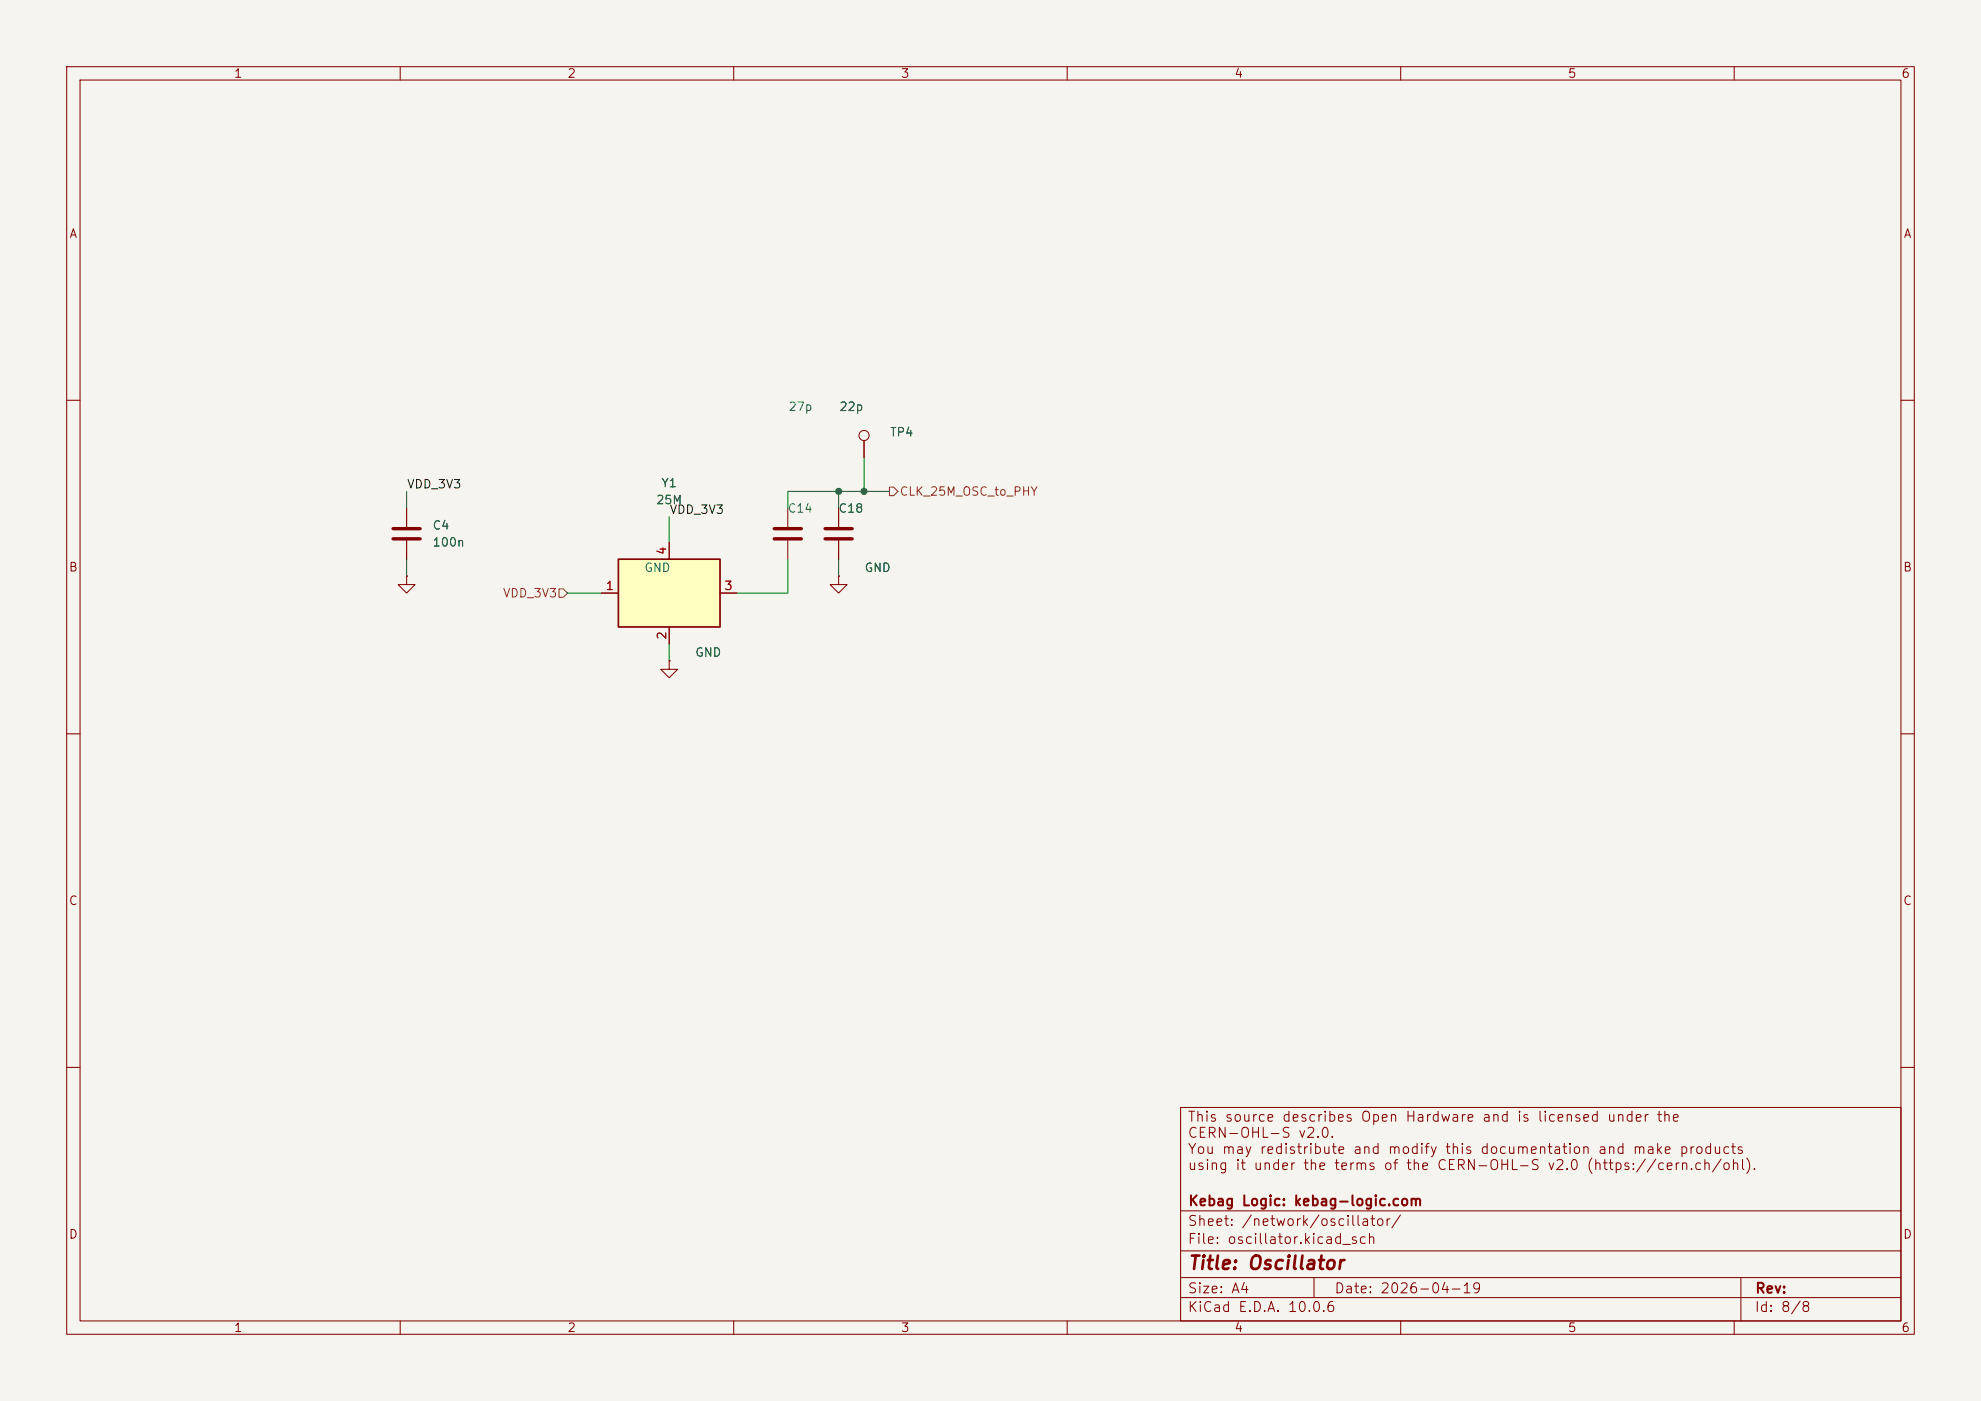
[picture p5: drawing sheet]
(kicad_sch
 (version 20260306)
 (generator "eeschema")
 (generator_version "10.0")
 (paper "A4")
 (title_block
  (title "Oscillator")
  (date "2026-04-19")
  (company "Kebag Logic: kebag-logic.com")
  (comment 3 "This source describes Open Hardware and is licensed under the\nCERN-OHL-S v2.0.\nYou may redistribute and modify this documentation and make products\nusing it under the terms of the CERN-OHL-S v2.0 (https://cern.ch/ohl)."))
 (lib_symbols
  (symbol "KL_C:C_100n_35V_10pct_X7R_0402"
   (pin_numbers (hide yes))
   (pin_names
    (offset 0.254)) (exclude_from_sim no) (in_bom yes) (on_board yes)
   (in_pos_files yes)
   (duplicate_pin_numbers_are_jumpers no)
   (property "Reference" "C" (at 0.635 2.54 0) (show_name no) (do_not_autoplace no) (effects (font (size 1.27 1.27)) (justify left)))
   (property "Value" "100n" (at 0.635 -2.54 0) (show_name no) (do_not_autoplace no) (effects (font (size 1.27 1.27)) (justify left)))
   (property "Footprint" "KL_Footprints:C_0402" (at 0.9652 -3.81 0) (show_name no) (do_not_autoplace no) (hide yes) (effects (font (size 1.27 1.27))))
   (property "Datasheet" "https://product.tdk.com/system/files/dam/doc/product/capacitor/ceramic/mlcc/catalog/mlcc_automotive_general_en.pdf" (at 0 0 0) (show_name no) (do_not_autoplace no) (hide yes) (effects (font (size 1.27 1.27))))
   (property "Description" "Unpolarized capacitor" (at 0 0 0) (show_name no) (do_not_autoplace no) (hide yes) (effects (font (size 1.27 1.27))))
   (property "Voltage_in_V" "35" (at 0 0 0) (show_name no) (do_not_autoplace no) (hide yes) (effects (font (size 1.27 1.27))))
   (property "Tolerance_in_pct" "10" (at 0 0 0) (show_name no) (do_not_autoplace no) (hide yes) (effects (font (size 1.27 1.27))))
   (property "Dielectric" "X7R" (at 0 0 0) (show_name no) (do_not_autoplace no) (hide yes) (effects (font (size 1.27 1.27))))
   (property "Package_in_inch" "0402" (at 0 0 0) (show_name no) (do_not_autoplace no) (hide yes) (effects (font (size 1.27 1.27))))
   (property "MPN" "CGA2B3X7R1V104K050BB" (at 0 0 0) (show_name no) (do_not_autoplace no) (hide yes) (effects (font (size 1.27 1.27))))
   (property "Mouser" "810-CGA2B3X7R1V104K" (at 0 0 0) (show_name no) (do_not_autoplace no) (hide yes) (effects (font (size 1.27 1.27))))
   (property "Digikey" "445-6901-1-ND" (at 0 0 0) (show_name no) (do_not_autoplace no) (hide yes) (effects (font (size 1.27 1.27))))
   (property "LCSC" "C2181802" (at 0 0 0) (show_name no) (do_not_autoplace no) (hide yes) (effects (font (size 1.27 1.27))))
   (symbol "C_100n_35V_10pct_X7R_0402_0_1"
    (polyline (pts (xy -2.032 0.762) (xy 2.032 0.762)) (stroke (width 0.508) (type default)) (fill (type none)))
    (polyline (pts (xy -2.032 -0.762) (xy 2.032 -0.762)) (stroke (width 0.508) (type default)) (fill (type none))))
   (symbol "C_100n_35V_10pct_X7R_0402_1_1"
    (pin passive line (at 0 3.81 270) (length 2.794) (name "" (effects (font (size 1.27 1.27)))) (number "1" (effects (font (size 1.27 1.27)))))
    (pin passive line (at 0 -3.81 90) (length 2.794) (name "" (effects (font (size 1.27 1.27)))) (number "2" (effects (font (size 1.27 1.27))))))
   (embedded_fonts no))
  (symbol "KL_C:C_27p_50V_5pct_C0G_0402"
   (pin_numbers (hide yes))
   (pin_names
    (offset 0.254)) (exclude_from_sim no) (in_bom yes) (on_board yes)
   (in_pos_files yes)
   (duplicate_pin_numbers_are_jumpers no)
   (property "Reference" "C" (at 0.635 2.54 0) (show_name no) (do_not_autoplace no) (effects (font (size 1.27 1.27)) (justify left)))
   (property "Value" "27p" (at 0.635 -2.54 0) (show_name no) (do_not_autoplace no) (effects (font (size 1.27 1.27)) (justify left)))
   (property "Footprint" "KL_Footprints:C_0402" (at 0.9652 -3.81 0) (show_name no) (do_not_autoplace no) (hide yes) (effects (font (size 1.27 1.27))))
   (property "Datasheet" "https://www.murata.com/en-global/products/productdetail?partno=GRM1555C1H270JA01%23" (at 0 0 0) (show_name no) (do_not_autoplace no) (hide yes) (effects (font (size 1.27 1.27))))
   (property "Description" "Unpolarized capacitor" (at 0 0 0) (show_name no) (do_not_autoplace no) (hide yes) (effects (font (size 1.27 1.27))))
   (property "Voltage_in_V" "50" (at 0 0 0) (show_name no) (do_not_autoplace no) (hide yes) (effects (font (size 1.27 1.27))))
   (property "Tolerance_in_pct" "5" (at 0 0 0) (show_name no) (do_not_autoplace no) (hide yes) (effects (font (size 1.27 1.27))))
   (property "Dielectric" "C0G" (at 0 0 0) (show_name no) (do_not_autoplace no) (hide yes) (effects (font (size 1.27 1.27))))
   (property "Package_in_inch" "0402" (at 0 0 0) (show_name no) (do_not_autoplace no) (hide yes) (effects (font (size 1.27 1.27))))
   (property "MPN" "GRM1555C1H270JA01D" (at 0 0 0) (show_name no) (do_not_autoplace no) (hide yes) (effects (font (size 1.27 1.27))))
   (property "Mouser" "81-GRM1555C1H270JA01D" (at 0 0 0) (show_name no) (do_not_autoplace no) (hide yes) (effects (font (size 1.27 1.27))))
   (property "Digikey" "490-5869-1-ND" (at 0 0 0) (show_name no) (do_not_autoplace no) (hide yes) (effects (font (size 1.27 1.27))))
   (property "LCSC" "C76961" (at 0 0 0) (show_name no) (do_not_autoplace no) (hide yes) (effects (font (size 1.27 1.27))))
   (symbol "C_27p_50V_5pct_C0G_0402_0_1"
    (polyline (pts (xy -2.032 0.762) (xy 2.032 0.762)) (stroke (width 0.508) (type default)) (fill (type none)))
    (polyline (pts (xy -2.032 -0.762) (xy 2.032 -0.762)) (stroke (width 0.508) (type default)) (fill (type none))))
   (symbol "C_27p_50V_5pct_C0G_0402_1_1"
    (pin passive line (at 0 3.81 270) (length 2.794) (name "" (effects (font (size 1.27 1.27)))) (number "1" (effects (font (size 1.27 1.27)))))
    (pin passive line (at 0 -3.81 90) (length 2.794) (name "" (effects (font (size 1.27 1.27)))) (number "2" (effects (font (size 1.27 1.27))))))
   (embedded_fonts no))
  (symbol "KL_Oscillator:Oscillator_25M_25ppm_HCMOS_2.5x2.0"
   (pin_names
    (offset 1.016) (hide yes)) (exclude_from_sim no) (in_bom yes) (on_board yes)
   (in_pos_files yes)
   (duplicate_pin_numbers_are_jumpers no)
   (property "Reference" "Y" (at -7.62 7.62 0) (show_name no) (do_not_autoplace no) (effects (font (size 1.27 1.27))))
   (property "Value" "25M" (at -7.62 10.16 0) (show_name no) (do_not_autoplace no) (effects (font (size 1.27 1.27))))
   (property "Footprint" "KL_Footprints:ECS-2520MV" (at 0 0 0) (show_name no) (do_not_autoplace no) (hide yes) (effects (font (size 1.27 1.27))))
   (property "Datasheet" "https://ecsxtal.com/store/pdf/ECS-2520MV.pdf" (at 0 0 0) (show_name no) (do_not_autoplace no) (hide yes) (effects (font (size 1.27 1.27))))
   (property "Description" "Oscillator" (at 0 0 0) (show_name no) (do_not_autoplace no) (hide yes) (effects (font (size 1.27 1.27))))
   (property "Frequency_Stability_in_ppm" "25" (at 0 0 0) (show_name no) (do_not_autoplace no) (hide yes) (effects (font (size 1.27 1.27))))
   (property "Output" "HCMOS" (at 0 0 0) (show_name no) (do_not_autoplace no) (hide yes) (effects (font (size 1.27 1.27))))
   (property "Voltage_in_V" "1.6-3.6" (at 0 0 0) (show_name no) (do_not_autoplace no) (hide yes) (effects (font (size 1.27 1.27))))
   (property "MPN" "ECS-2520MV-250-CN-TR" (at 0 0 0) (show_name no) (do_not_autoplace no) (hide yes) (effects (font (size 1.27 1.27))))
   (property "Mouser" "TBD" (at 0 0 0) (show_name no) (do_not_autoplace no) (hide yes) (effects (font (size 1.27 1.27))))
   (property "Digikey" "XC2752TR-ND" (at 0 0 0) (show_name no) (do_not_autoplace no) (hide yes) (effects (font (size 1.27 1.27))))
   (property "LCSC" "C405464" (at 0 0 0) (show_name no) (do_not_autoplace no) (hide yes) (effects (font (size 1.27 1.27))))
   (symbol "Oscillator_25M_25ppm_HCMOS_2.5x2.0_0_1"
    (rectangle (start -7.62 5.08) (end 7.62 -5.08) (stroke (width 0.254) (type default)) (fill (type background))))
   (symbol "Oscillator_25M_25ppm_HCMOS_2.5x2.0_1_1"
    (pin input line (at -10.16 0 0) (length 2.54) (name "Tri-State" (effects (font (size 1.27 1.27)))) (number "1" (effects (font (size 1.27 1.27)))))
    (pin power_in line (at 0 -7.62 90) (length 2.54) (name "GND" (effects (font (size 1.27 1.27)))) (number "2" (effects (font (size 1.27 1.27)))))
    (pin output line (at 10.16 0 180) (length 2.54) (name "OUT" (effects (font (size 1.27 1.27)))) (number "3" (effects (font (size 1.27 1.27)))))
    (pin power_in line (at 0 7.62 270) (length 2.54) (name "VDD" (effects (font (size 1.27 1.27)))) (number "4" (effects (font (size 1.27 1.27))))))
   (embedded_fonts no))
  (symbol "KL_TestPoint:TestPoint_SMD"
   (pin_numbers (hide yes))
   (pin_names
    (offset 0) (hide yes)) (exclude_from_sim no) (in_bom no) (on_board yes)
   (in_pos_files yes)
   (duplicate_pin_numbers_are_jumpers no)
   (property "Reference" "TP" (at 0 5.715 0) (show_name no) (do_not_autoplace yes) (effects (font (size 1.27 1.27))))
   (property "Value" "TestPoint_SMD" (at 0 5.08 0) (show_name no) (do_not_autoplace no) (hide yes) (effects (font (size 1.27 1.27))))
   (property "Footprint" "KL_Footprints:TestPoint_SMD_1.0x1.0mm" (at 5.08 0 0) (show_name no) (do_not_autoplace no) (hide yes) (effects (font (size 1.27 1.27))))
   (property "Datasheet" "" (at 5.08 0 0) (show_name no) (do_not_autoplace no) (hide yes) (effects (font (size 1.27 1.27))))
   (property "Description" "test point" (at 0 0 0) (show_name no) (do_not_autoplace no) (hide yes) (effects (font (size 1.27 1.27))))
   (symbol "TestPoint_SMD_0_1"
    (circle (center 0 3.302) (radius 0.762) (stroke (width 0) (type default)) (fill (type none))))
   (symbol "TestPoint_SMD_1_1"
    (pin passive line (at 0 0 90) (length 2.54) (name "1" (effects (font (size 1.27 1.27)))) (number "1" (effects (font (size 1.27 1.27))))))
   (embedded_fonts no))
  (symbol "power:GND"
   (power global)
   (pin_numbers (hide yes))
   (pin_names
    (offset 0) (hide yes)) (exclude_from_sim no) (in_bom yes) (on_board yes)
   (in_pos_files yes)
   (duplicate_pin_numbers_are_jumpers no)
   (property "Reference" "#PWR" (at 0 -6.35 0) (show_name no) (do_not_autoplace no) (hide yes) (effects (font (size 1.27 1.27))))
   (property "Value" "GND" (at 0 -3.81 0) (show_name no) (do_not_autoplace no) (effects (font (size 1.27 1.27))))
   (property "Footprint" "" (at 0 0 0) (show_name no) (do_not_autoplace no) (hide yes) (effects (font (size 1.27 1.27))))
   (property "Datasheet" "" (at 0 0 0) (show_name no) (do_not_autoplace no) (hide yes) (effects (font (size 1.27 1.27))))
   (property "Description" "Power symbol creates a global label with name \"GND\" , ground" (at 0 0 0) (show_name no) (do_not_autoplace no) (hide yes) (effects (font (size 1.27 1.27))))
   (symbol "GND_0_1"
    (polyline (pts (xy 0 0) (xy 0 -1.27) (xy 1.27 -1.27) (xy 0 -2.54) (xy -1.27 -1.27) (xy 0 -1.27)) (stroke (width 0) (type default)) (fill (type none))))
   (symbol "GND_1_1"
    (pin power_in line (at 0 0 270) (length 0) (name "" (effects (font (size 1.27 1.27)))) (number "1" (effects (font (size 1.27 1.27))))))
   (embedded_fonts no))
 
  (symbol
   "KL_C:C_22p_50V_5pct_C0G_0402"
   (property "Reference" "C" (at 0.635 2.54 0) (show_name no) (do_not_autoplace no) (effects (font (size 1.27 1.27)) (justify left)))
   (property "Value" "22p" (at 0.635 -2.54 0) (show_name no) (do_not_autoplace no) (effects (font (size 1.27 1.27)) (justify left)))
   (property "Footprint" "KL_Footprints:C_0402" (at 0.9652 -3.81 0) (show_name no) (do_not_autoplace no) (hide yes) (effects (font (size 1.27 1.27))))
   (property "Datasheet" "https://www.murata.com/en-global/products/productdetail?partno=GRM1555C1H220JA01%23" (at 0 0 0) (show_name no) (do_not_autoplace no) (hide yes) (effects (font (size 1.27 1.27))))
   (property "Description" "Unpolarized capacitor" (at 0 0 0) (show_name no) (do_not_autoplace no) (hide yes) (effects (font (size 1.27 1.27))))
   (property "Voltage_in_V" "50" (at 0 0 0) (show_name no) (do_not_autoplace no) (hide yes) (effects (font (size 1.27 1.27))))
   (property "Tolerance_in_pct" "5" (at 0 0 0) (show_name no) (do_not_autoplace no) (hide yes) (effects (font (size 1.27 1.27))))
   (property "Dielectric" "C0G" (at 0 0 0) (show_name no) (do_not_autoplace no) (hide yes) (effects (font (size 1.27 1.27))))
   (property "Package_in_inch" "0402" (at 0 0 0) (show_name no) (do_not_autoplace no) (hide yes) (effects (font (size 1.27 1.27))))
   (property "MPN" "GRM1555C1H220JA01D" (at 0 0 0) (show_name no) (do_not_autoplace no) (hide yes) (effects (font (size 1.27 1.27))))
   (property "Mouser" "81-GRM1555C1H220JA01D" (at 0 0 0) (show_name no) (do_not_autoplace no) (hide yes) (effects (font (size 1.27 1.27))))
   (property "Digikey" "490-5868-1-ND" (at 0 0 0) (show_name no) (do_not_autoplace no) (hide yes) (effects (font (size 1.27 1.27))))
   (property "LCSC" "C76960" (at 0 0 0) (show_name no) (do_not_autoplace no) (hide yes) (effects (font (size 1.27 1.27))))
   (embedded_fonts no)
   (pin_numbers (hide yes))
   (pin_names
    (offset 0.254)) (exclude_from_sim no) (in_bom yes) (on_board yes)
   (in_pos_files yes)
   (duplicate_pin_numbers_are_jumpers no)
   (symbol "C_22p_50V_5pct_C0G_0402_0_1"
    (polyline (pts (xy -2.032 0.762) (xy 2.032 0.762)) (stroke (width 0.508) (type default)) (fill (type none)))
    (polyline (pts (xy -2.032 -0.762) (xy 2.032 -0.762)) (stroke (width 0.508) (type default)) (fill (type none))))
   (symbol "C_22p_50V_5pct_C0G_0402_1_1"
    (pin passive line (at 0 3.81 270) (length 2.794) (name "" (effects (font (size 1.27 1.27)))) (number "1" (effects (font (size 1.27 1.27)))))
    (pin passive line (at 0 -3.81 90) (length 2.794) (name "" (effects (font (size 1.27 1.27)))) (number "2" (effects (font (size 1.27 1.27))))))))
 (junction
  (at 129.54 73.66)
  (diameter 0)
  (color 0 0 0 0))
 (junction
  (at 125.73 73.66)
  (diameter 0)
  (color 0 0 0 0))
 (wire
  (pts (xy 60.96 76.2) (xy 60.96 73.66))
  (stroke (width 0) (type default)))
 (wire
  (pts (xy 125.73 83.82) (xy 125.73 86.36))
  (stroke (width 0) (type default)))
 (wire
  (pts (xy 100.33 81.28) (xy 100.33 77.47))
  (stroke (width 0) (type default)))
 (wire
  (pts (xy 110.49 88.9) (xy 118.11 88.9))
  (stroke (width 0) (type default)))
 (wire
  (pts (xy 100.33 96.52) (xy 100.33 99.06))
  (stroke (width 0) (type default)))
 (wire
  (pts (xy 60.96 83.82) (xy 60.96 86.36))
  (stroke (width 0) (type default)))
 (wire
  (pts (xy 118.11 73.66) (xy 133.35 73.66))
  (stroke (width 0) (type default)))
 (wire
  (pts (xy 118.11 76.2) (xy 118.11 73.66))
  (stroke (width 0) (type default)))
 (wire
  (pts (xy 129.54 68.58) (xy 129.54 73.66))
  (stroke (width 0) (type default)))
 (wire
  (pts (xy 125.73 76.2) (xy 125.73 73.66))
  (stroke (width 0) (type default)))
 (wire
  (pts (xy 118.11 88.9) (xy 118.11 83.82))
  (stroke (width 0) (type default)))
 (wire
  (pts (xy 90.17 88.9) (xy 85.09 88.9))
  (stroke (width 0) (type default)))
 (label "VDD_3V3"
  (at 60.96 73.66 0)
  (effects (font (size 1.27 1.27)) (justify left bottom)))
 (label "VDD_3V3"
  (at 100.33 77.47 0)
  (effects (font (size 1.27 1.27)) (justify left bottom)))
 (hierarchical_label "VDD_3V3"
  (shape input)
  (at 85.09 88.9 180)
  (effects (font (size 1.27 1.27)) (justify right)))
 (hierarchical_label "CLK_25M_OSC_to_PHY"
  (shape output)
  (at 133.35 73.66 0)
  (effects (font (size 1.27 1.27)) (justify left)))
 (symbol
  (lib_id "KL_TestPoint:TestPoint_SMD")
  (at 129.54 68.58 0)
  (unit 1)
  (body_style 1)
  (exclude_from_sim no)
  (in_bom yes)
  (on_board yes)
  (in_pos_files yes)
  (dnp no)
  (property "Reference" "TP4" (at 133.35 64.77 0) (show_name no) (do_not_autoplace no) (effects (font (size 1.27 1.27)) (justify left)))
  (property "Value" "TestPoint_SMD" (at 133.35 67.31 0) (hide yes) (show_name no) (do_not_autoplace no) (effects (font (size 1.27 1.27)) (justify left)))
  (property "Footprint" "KL_Footprints:TestPoint_SMD_1.0x1.0mm" (at 133.35 69.85 0) (hide yes) (show_name no) (do_not_autoplace no) (effects (font (size 1.27 1.27)) (justify left)))
  (property "Datasheet" "" (at 133.35 72.39 0) (hide yes) (show_name no) (do_not_autoplace no) (effects (font (size 1.27 1.27)) (justify left)))
  (property "Description" "test point" (at 133.35 74.93 0) (hide yes) (show_name no) (do_not_autoplace no) (effects (font (size 1.27 1.27)) (justify left)))
  (pin "1"))
 (symbol
  (lib_id "KL_C:C_22p_50V_5pct_C0G_0402")
  (at 125.73 80.01 180)
  (unit 1)
  (body_style 1)
  (exclude_from_sim no)
  (in_bom yes)
  (on_board yes)
  (in_pos_files yes)
  (dnp no)
  (property "Reference" "C18" (at 129.54 76.2 0) (show_name no) (do_not_autoplace no) (effects (font (size 1.27 1.27)) (justify left)))
  (property "Value" "22p" (at 129.54 60.96 0) (show_name no) (do_not_autoplace no) (effects (font (size 1.27 1.27)) (justify left)))
  (property "Footprint" "KL_Footprints:C_0402" (at 129.54 81.28 0) (hide yes) (show_name no) (do_not_autoplace no) (effects (font (size 1.27 1.27)) (justify left)))
  (property "Datasheet" "https://www.murata.com/en-global/products/productdetail?partno=GRM1555C1H220JA01%23" (at 129.54 83.82 0) (hide yes) (show_name no) (do_not_autoplace no) (effects (font (size 1.27 1.27)) (justify left)))
  (property "Description" "Unpolarized capacitor" (at 129.54 86.36 0) (hide yes) (show_name no) (do_not_autoplace no) (effects (font (size 1.27 1.27)) (justify left)))
  (property "Voltage_in_V" "50" (at 0 0 0) (hide yes) (show_name no) (do_not_autoplace no) (effects (font (size 1.27 1.27))))
  (property "Tolerance_in_pct" "5" (at 0 0 0) (hide yes) (show_name no) (do_not_autoplace no) (effects (font (size 1.27 1.27))))
  (property "Dielectric" "C0G" (at 0 0 0) (hide yes) (show_name no) (do_not_autoplace no) (effects (font (size 1.27 1.27))))
  (property "Package_in_inch" "0402" (at 0 0 0) (hide yes) (show_name no) (do_not_autoplace no) (effects (font (size 1.27 1.27))))
  (property "MPN" "GRM1555C1H220JA01D" (at 0 0 0) (hide yes) (show_name no) (do_not_autoplace no) (effects (font (size 1.27 1.27))))
  (property "Mouser" "81-GRM1555C1H220JA01D" (at 0 0 0) (hide yes) (show_name no) (do_not_autoplace no) (effects (font (size 1.27 1.27))))
  (property "Digikey" "490-5868-1-ND" (at 0 0 0) (hide yes) (show_name no) (do_not_autoplace no) (effects (font (size 1.27 1.27))))
  (property "LCSC" "C76960" (at 0 0 0) (hide yes) (show_name no) (do_not_autoplace no) (effects (font (size 1.27 1.27))))
  (pin "1")
  (pin "2"))
 (symbol
  (lib_id "power:GND")
  (at 125.73 86.36 0)
  (unit 1)
  (body_style 1)
  (exclude_from_sim no)
  (in_bom yes)
  (on_board yes)
  (in_pos_files yes)
  (dnp no)
  (property "Reference" "#PWR0921" (at 129.54 82.55 0) (hide yes) (show_name no) (do_not_autoplace no) (effects (font (size 1.27 1.27)) (justify left)))
  (property "Value" "GND" (at 129.54 85.09 0) (show_name no) (do_not_autoplace no) (effects (font (size 1.27 1.27)) (justify left)))
  (property "Footprint" "" (at 129.54 87.63 0) (hide yes) (show_name no) (do_not_autoplace no) (effects (font (size 1.27 1.27)) (justify left)))
  (property "Datasheet" "" (at 129.54 90.17 0) (hide yes) (show_name no) (do_not_autoplace no) (effects (font (size 1.27 1.27)) (justify left)))
  (property "Description" "Power symbol creates a global label with name \"GND\" , ground" (at 129.54 92.71 0) (hide yes) (show_name no) (do_not_autoplace no) (effects (font (size 1.27 1.27)) (justify left)))
  (pin "1"))
 (symbol
  (lib_id "KL_C:C_100n_35V_10pct_X7R_0402")
  (at 60.96 80.01 0)
  (unit 1)
  (body_style 1)
  (exclude_from_sim no)
  (in_bom yes)
  (on_board yes)
  (in_pos_files yes)
  (dnp no)
  (property "Reference" "C4" (at 64.77 78.74 0) (show_name no) (do_not_autoplace no) (effects (font (size 1.27 1.27)) (justify left)))
  (property "Value" "100n" (at 64.77 81.28 0) (show_name no) (do_not_autoplace no) (effects (font (size 1.27 1.27)) (justify left)))
  (property "Footprint" "KL_Footprints:C_0402" (at 96.52 81.28 0) (hide yes) (show_name no) (do_not_autoplace no) (effects (font (size 1.27 1.27)) (justify left)))
  (property "Datasheet" "https://product.tdk.com/system/files/dam/doc/product/capacitor/ceramic/mlcc/catalog/mlcc_automotive_general_en.pdf" (at 96.52 83.82 0) (hide yes) (show_name no) (do_not_autoplace no) (effects (font (size 1.27 1.27)) (justify left)))
  (property "Description" "Unpolarized capacitor" (at 96.52 86.36 0) (hide yes) (show_name no) (do_not_autoplace no) (effects (font (size 1.27 1.27)) (justify left)))
  (property "Voltage_in_V" "35" (at 0 0 0) (hide yes) (show_name no) (do_not_autoplace no) (effects (font (size 1.27 1.27))))
  (property "Tolerance_in_pct" "10" (at 0 0 0) (hide yes) (show_name no) (do_not_autoplace no) (effects (font (size 1.27 1.27))))
  (property "Dielectric" "X7R" (at 0 0 0) (hide yes) (show_name no) (do_not_autoplace no) (effects (font (size 1.27 1.27))))
  (property "Package_in_inch" "0402" (at 0 0 0) (hide yes) (show_name no) (do_not_autoplace no) (effects (font (size 1.27 1.27))))
  (property "MPN" "CGA2B3X7R1V104K050BB" (at 0 0 0) (hide yes) (show_name no) (do_not_autoplace no) (effects (font (size 1.27 1.27))))
  (property "Mouser" "810-CGA2B3X7R1V104K" (at 0 0 0) (hide yes) (show_name no) (do_not_autoplace no) (effects (font (size 1.27 1.27))))
  (property "Digikey" "445-6901-1-ND" (at 0 0 0) (hide yes) (show_name no) (do_not_autoplace no) (effects (font (size 1.27 1.27))))
  (property "LCSC" "C2181802" (at 0 0 0) (hide yes) (show_name no) (do_not_autoplace no) (effects (font (size 1.27 1.27))))
  (pin "1")
  (pin "2"))
 (symbol
  (lib_id "KL_C:C_27p_50V_5pct_C0G_0402")
  (at 118.11 80.01 180)
  (unit 1)
  (body_style 1)
  (exclude_from_sim no)
  (in_bom yes)
  (on_board yes)
  (in_pos_files yes)
  (dnp no)
  (property "Reference" "C14" (at 121.92 76.2 0) (show_name no) (do_not_autoplace no) (effects (font (size 1.27 1.27)) (justify left)))
  (property "Value" "27p" (at 121.92 60.96 0) (show_name no) (do_not_autoplace no) (effects (font (size 1.27 1.27)) (justify left)))
  (property "Footprint" "KL_Footprints:C_0402" (at 121.92 81.28 0) (hide yes) (show_name no) (do_not_autoplace no) (effects (font (size 1.27 1.27)) (justify left)))
  (property "Datasheet" "https://www.murata.com/en-global/products/productdetail?partno=GRM1555C1H270JA01%23" (at 121.92 83.82 0) (hide yes) (show_name no) (do_not_autoplace no) (effects (font (size 1.27 1.27)) (justify left)))
  (property "Description" "Unpolarized capacitor" (at 121.92 86.36 0) (hide yes) (show_name no) (do_not_autoplace no) (effects (font (size 1.27 1.27)) (justify left)))
  (property "Voltage_in_V" "50" (at 0 0 0) (hide yes) (show_name no) (do_not_autoplace no) (effects (font (size 1.27 1.27))))
  (property "Tolerance_in_pct" "5" (at 0 0 0) (hide yes) (show_name no) (do_not_autoplace no) (effects (font (size 1.27 1.27))))
  (property "Dielectric" "C0G" (at 0 0 0) (hide yes) (show_name no) (do_not_autoplace no) (effects (font (size 1.27 1.27))))
  (property "Package_in_inch" "0402" (at 0 0 0) (hide yes) (show_name no) (do_not_autoplace no) (effects (font (size 1.27 1.27))))
  (property "MPN" "GRM1555C1H270JA01D" (at 0 0 0) (hide yes) (show_name no) (do_not_autoplace no) (effects (font (size 1.27 1.27))))
  (property "Mouser" "81-GRM1555C1H270JA01D" (at 0 0 0) (hide yes) (show_name no) (do_not_autoplace no) (effects (font (size 1.27 1.27))))
  (property "Digikey" "490-5869-1-ND" (at 0 0 0) (hide yes) (show_name no) (do_not_autoplace no) (effects (font (size 1.27 1.27))))
  (property "LCSC" "C76961" (at 0 0 0) (hide yes) (show_name no) (do_not_autoplace no) (effects (font (size 1.27 1.27))))
  (pin "1")
  (pin "2"))
 (symbol
  (lib_id "power:GND")
  (at 100.33 99.06 0)
  (unit 1)
  (body_style 1)
  (exclude_from_sim no)
  (in_bom yes)
  (on_board yes)
  (in_pos_files yes)
  (dnp no)
  (property "Reference" "#PWR0920" (at 104.14 95.25 0) (hide yes) (show_name no) (do_not_autoplace no) (effects (font (size 1.27 1.27)) (justify left)))
  (property "Value" "GND" (at 104.14 97.79 0) (show_name no) (do_not_autoplace no) (effects (font (size 1.27 1.27)) (justify left)))
  (property "Footprint" "" (at 104.14 100.33 0) (hide yes) (show_name no) (do_not_autoplace no) (effects (font (size 1.27 1.27)) (justify left)))
  (property "Datasheet" "" (at 104.14 102.87 0) (hide yes) (show_name no) (do_not_autoplace no) (effects (font (size 1.27 1.27)) (justify left)))
  (property "Description" "Power symbol creates a global label with name \"GND\" , ground" (at 104.14 105.41 0) (hide yes) (show_name no) (do_not_autoplace no) (effects (font (size 1.27 1.27)) (justify left)))
  (pin "1"))
 (symbol
  (lib_id "power:GND")
  (at 60.96 86.36 0)
  (unit 1)
  (body_style 1)
  (exclude_from_sim no)
  (in_bom yes)
  (on_board yes)
  (in_pos_files yes)
  (dnp no)
  (property "Reference" "#PWR0922" (at 96.52 82.55 0) (hide yes) (show_name no) (do_not_autoplace no) (effects (font (size 1.27 1.27)) (justify left)))
  (property "Value" "GND" (at 96.52 85.09 0) (show_name no) (do_not_autoplace no) (effects (font (size 1.27 1.27)) (justify left)))
  (property "Footprint" "" (at 96.52 87.63 0) (hide yes) (show_name no) (do_not_autoplace no) (effects (font (size 1.27 1.27)) (justify left)))
  (property "Datasheet" "" (at 96.52 90.17 0) (hide yes) (show_name no) (do_not_autoplace no) (effects (font (size 1.27 1.27)) (justify left)))
  (property "Description" "Power symbol creates a global label with name \"GND\" , ground" (at 96.52 92.71 0) (hide yes) (show_name no) (do_not_autoplace no) (effects (font (size 1.27 1.27)) (justify left)))
  (pin "1"))
 (symbol
  (lib_id "KL_Oscillator:Oscillator_25M_25ppm_HCMOS_2.5x2.0")
  (at 100.33 88.9 0)
  (unit 1)
  (body_style 1)
  (exclude_from_sim no)
  (in_bom yes)
  (on_board yes)
  (in_pos_files yes)
  (dnp no)
  (property "Reference" "Y1" (at 100.33 72.39 0) (show_name no) (do_not_autoplace no) (effects (font (size 1.27 1.27))))
  (property "Value" "25M" (at 100.33 74.93 0) (show_name no) (do_not_autoplace no) (effects (font (size 1.27 1.27))))
  (property "Footprint" "KL_Footprints:ECS-2520MV" (at 104.14 90.17 0) (hide yes) (show_name no) (do_not_autoplace no) (effects (font (size 1.27 1.27)) (justify left)))
  (property "Datasheet" "https://ecsxtal.com/store/pdf/ECS-2520MV.pdf" (at 104.14 92.71 0) (hide yes) (show_name no) (do_not_autoplace no) (effects (font (size 1.27 1.27)) (justify left)))
  (property "Description" "Oscillator" (at 104.14 95.25 0) (hide yes) (show_name no) (do_not_autoplace no) (effects (font (size 1.27 1.27)) (justify left)))
  (property "Frequency_Stability_in_ppm" "25" (at 0 0 0) (hide yes) (show_name no) (do_not_autoplace no) (effects (font (size 1.27 1.27))))
  (property "Output" "HCMOS" (at 0 0 0) (hide yes) (show_name no) (do_not_autoplace no) (effects (font (size 1.27 1.27))))
  (property "Voltage_in_V" "1.6-3.6" (at 0 0 0) (hide yes) (show_name no) (do_not_autoplace no) (effects (font (size 1.27 1.27))))
  (property "MPN" "ECS-2520MV-250-CN-TR" (at 0 0 0) (hide yes) (show_name no) (do_not_autoplace no) (effects (font (size 1.27 1.27))))
  (property "Mouser" "TBD" (at 0 0 0) (hide yes) (show_name no) (do_not_autoplace no) (effects (font (size 1.27 1.27))))
  (property "Digikey" "XC2752TR-ND" (at 0 0 0) (hide yes) (show_name no) (do_not_autoplace no) (effects (font (size 1.27 1.27))))
  (property "LCSC" "C405464" (at 0 0 0) (hide yes) (show_name no) (do_not_autoplace no) (effects (font (size 1.27 1.27))))
  (pin "1")
  (pin "2")
  (pin "3")
  (pin "4")))
